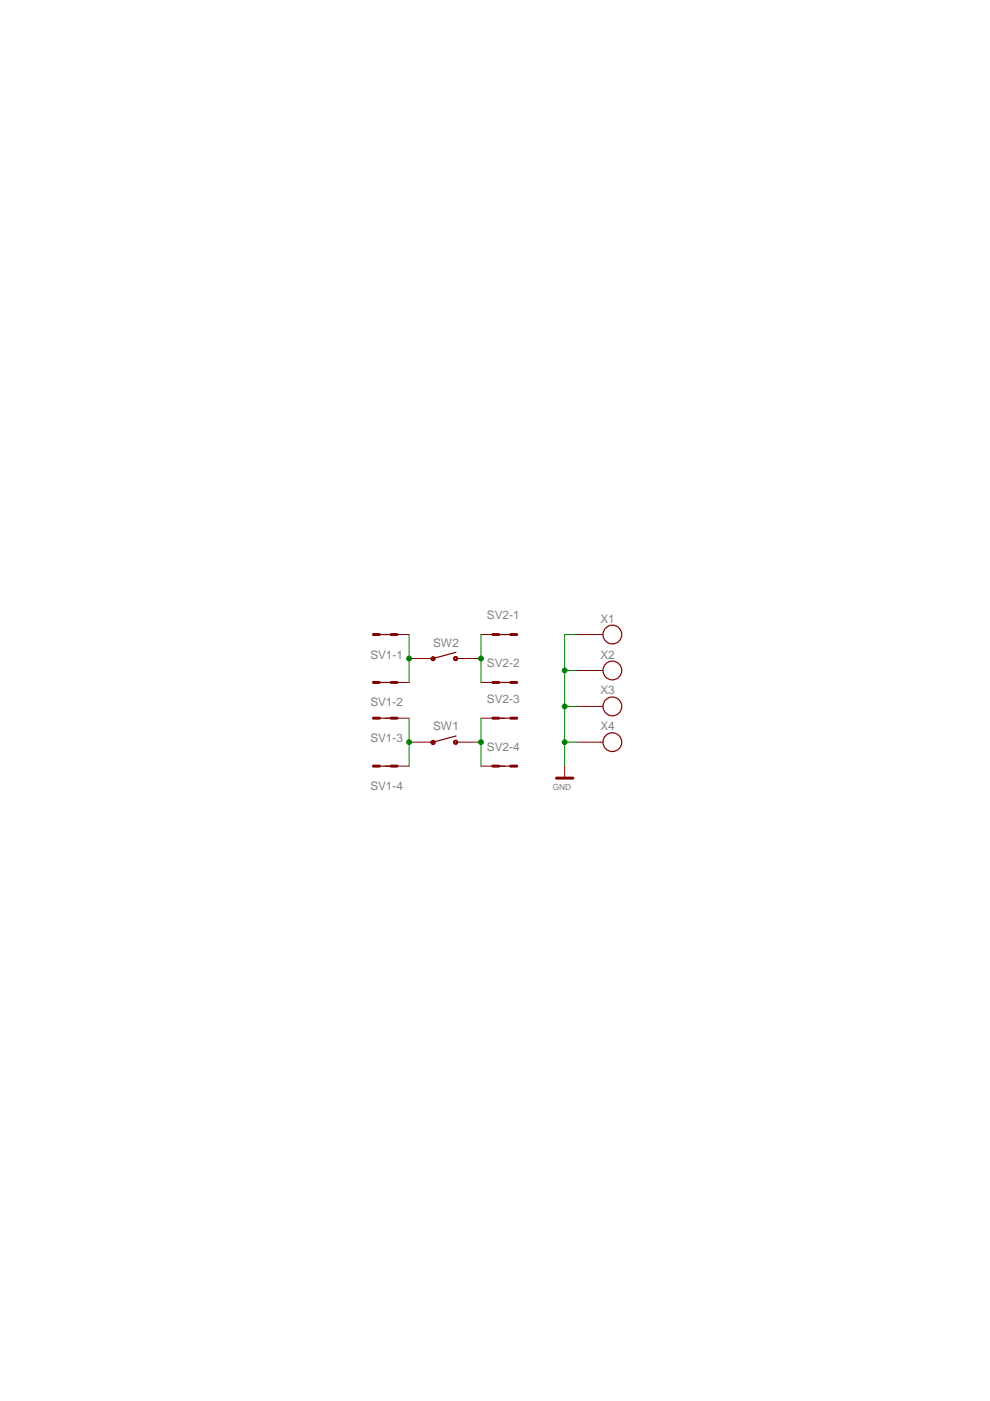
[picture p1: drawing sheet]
<svg xmlns="http://www.w3.org/2000/svg" width="210mm" height="297mm" viewBox="0 0 210 297" stroke-linecap="round" stroke-linejoin="round" font-family="sans-serif">
<path d="M86.7 157.4h5.1M96.9 157.4h5.1" fill="none" stroke="#800000" stroke-width=".21"/>
<path d="M96.7 156l-4.9 1.4" fill="none" stroke="#800000" stroke-width=".25"/>
<path d="M96.2 157.1l.6-.2 .3 .5-.1 .2-.2 .2-.6-.2-.1-.2h.3l.2-.3 .2 .3-.2 .2-.2-.2h-.3z" fill-rule="evenodd" fill="#800000"/>
<path d="M96.2 157.1l.6-.2 .3 .5-.1 .2-.2 .2-.6-.2-.1-.2h.3l.2-.3 .2 .3-.2 .2-.2-.2h-.3z" fill="none" stroke="#800000" stroke-width=".21"/>
<path d="M91.4 157.1l.3-.1 .5 .1v.6l-.3 .2-.5-.2v-.3h.2l.1-.2 .3 .2-.3 .2-.1-.2h-.2z" fill-rule="evenodd" fill="#800000"/>
<path d="M86.7 139.6h5.1M96.9 139.6h5.1M122.3 134.5h5.5M91.4 157.1l.3-.1 .5 .1v.6l-.3 .2-.5-.2v-.3h.2l.1-.2 .3 .2-.3 .2-.1-.2h-.2zM122.3 142.2h5.5M122.3 149.8h5.5M122.3 157.4h5.5" fill="none" stroke="#800000" stroke-width=".21"/>
<g fill="none" stroke="#800000" stroke-width=".25">
<path d="M96.7 138.3l-4.9 1.3"/>
<circle cx="129.8" cy="134.5" r="1.99"/>
<circle cx="129.8" cy="149.8" r="1.99"/>
<circle cx="129.8" cy="157.4" r="1.99"/>
<circle cx="129.8" cy="142.2" r="1.99"/>
</g>
<path d="M96.2 139.4l.6-.2 .3 .4-.1 .3-.2 .2-.6-.2-.1-.3h.3l.2-.2 .2 .2-.2 .2-.2-.2h-.3z" fill-rule="evenodd" fill="#800000"/>
<path d="M96.2 139.4l.6-.2 .3 .4-.1 .3-.2 .2-.6-.2-.1-.3h.3l.2-.2 .2 .2-.2 .2-.2-.2h-.3z" fill="none" stroke="#800000" stroke-width=".21"/>
<path d="M91.4 139.4l.5-.2 .3 .2v.5l-.5 .2-.3-.4h.2l.1-.3 .3 .1v.3l-.3 .1-.1-.2h-.2z" fill-rule="evenodd" fill="#800000"/>
<path d="M81.7 134.5h5M91.4 139.4l.5-.2 .3 .2v.5l-.5 .2-.3-.4h.2l.1-.3 .3 .1v.3l-.3 .1-.1-.2h-.2zM102 134.5h5M81.7 144.7h5M81.7 152.3h5M102 144.7h5M102 152.3h5M81.7 162.4h5M102 162.4h5M119.7 162.4v2.6" fill="none" stroke="#800000" stroke-width=".21"/>
<g fill="none" stroke="#800000" stroke-width=".63">
<path d="M79.2 134.5h1.2M82.9 134.5h1.3M104.5 134.5h1.2M108.3 134.5h1.3M79.2 144.7h1.2M79.2 152.3h1.2M82.9 144.7h1.3M82.9 152.3h1.3M104.5 144.7h1.2M104.5 152.3h1.2M108.3 144.7h1.3M108.3 152.3h1.3"/>
<path d="M79.2 162.4h1.2M82.9 162.4h1.3M104.5 162.4h1.2M108.3 162.4h1.3M118 165h3.5"/>
</g>
<path d="M79.2 134.5h5M104.5 134.5h5.1M79.2 144.7h5M79.2 152.3h5M104.5 144.7h5.1M104.5 152.3h5.1M79.2 162.4h5M104.5 162.4h5.1" fill="none" stroke="#800000" stroke-width=".25"/>
<path d="M86.7 152.3v5.1" fill="none" stroke="#008000" stroke-width=".21"/>
<circle cx="86.7" cy="157.4" r=".51" fill="#008000"/>
<g fill="none" stroke="#008000" stroke-width=".21">
<path d="M86.7 157.4v5M102 152.3v5.1"/>
<circle cx="86.7" cy="157.4" r=".51"/>
</g>
<circle cx="102" cy="157.4" r=".51" fill="#008000"/>
<g fill="none" stroke="#008000" stroke-width=".21">
<path d="M86.7 134.5v5.1M102 157.4v5"/>
<circle cx="102" cy="157.4" r=".51"/>
</g>
<circle cx="86.7" cy="139.6" r=".51" fill="#008000"/>
<g fill="none" stroke="#008000" stroke-width=".21">
<path d="M86.7 139.6v5.1M102 134.5v5.1"/>
<circle cx="86.7" cy="139.6" r=".51"/>
</g>
<circle cx="102" cy="139.6" r=".51" fill="#008000"/>
<g fill="none" stroke="#008000" stroke-width=".21">
<path d="M102 139.6v5.1M122.3 134.5h-2.6v27.9M119.7 142.2h2.6M119.7 149.8h2.6M119.7 157.4h2.6"/>
<circle cx="102" cy="139.6" r=".51"/>
</g>
<circle cx="119.7" cy="157.4" r=".51" fill="#008000"/>
<circle cx="119.7" cy="157.4" r=".51" fill="none" stroke="#008000" stroke-width=".21"/>
<circle cx="119.7" cy="149.8" r=".51" fill="#008000"/>
<circle cx="119.7" cy="149.8" r=".51" fill="none" stroke="#008000" stroke-width=".21"/>
<circle cx="119.7" cy="142.2" r=".51" fill="#008000"/>
<circle cx="119.7" cy="142.2" r=".51" fill="none" stroke="#008000" stroke-width=".21"/>
<g font-size="2.5" fill="#808080">
<text x="103.3" y="131.2">SV2-1</text>
<text x="127.3" y="132">X1</text>
<text x="91.8" y="137.1">SW2</text>
<text x="78.5" y="139.6">SV1-1</text>
<text x="103.3" y="141.4">SV2-2</text>
<text x="127.3" y="139.6">X2</text>
<text x="78.5" y="149.8">SV1-2</text>
<text x="103.3" y="149">SV2-3</text>
<text x="127.3" y="147.2">X3</text>
<text x="91.8" y="154.8">SW1</text>
<text x="127.3" y="154.8">X4</text>
<text x="78.5" y="157.4">SV1-3</text>
<text x="103.3" y="159.1">SV2-4</text>
<text x="78.5" y="167.5">SV1-4</text>
</g>
<text font-size="1.8" fill="#808080" x="117.2" y="167.5">GND</text>
</svg>
